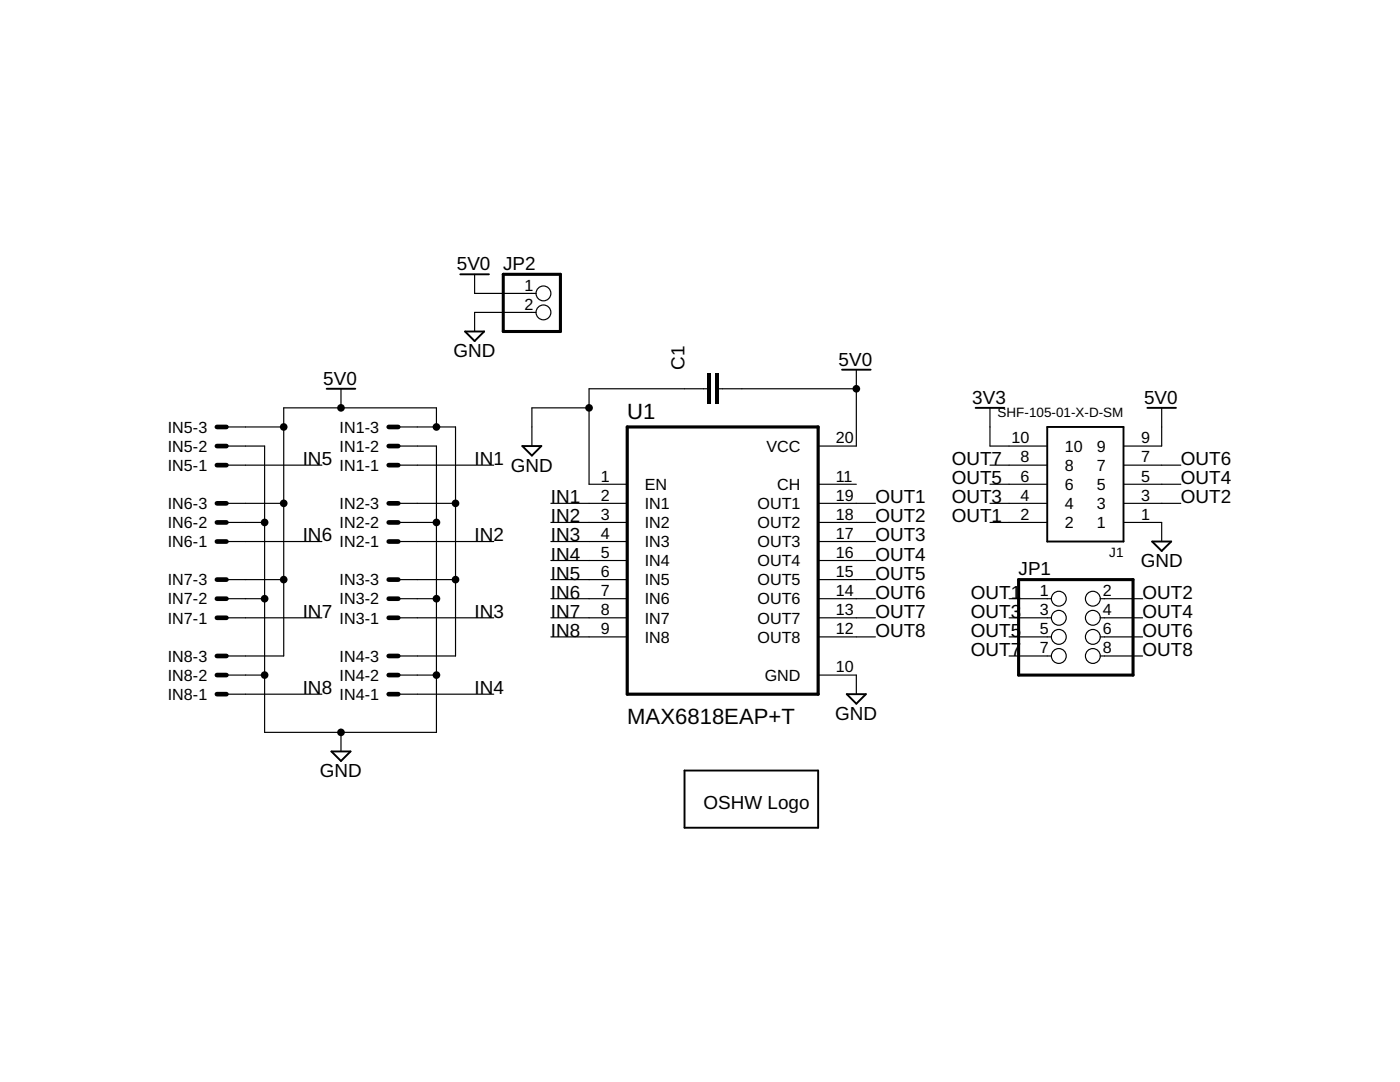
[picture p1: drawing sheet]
<svg xmlns="http://www.w3.org/2000/svg" width="279mm" height="216mm" viewBox="0 0 279 216" stroke-linecap="round" stroke-linejoin="round" font-family="sans-serif">
<path d="M125.2 85.2h38.1v53.3h-38.1z" fill="none" stroke="#000" stroke-width=".63"/>
<g fill="none" stroke="#000" stroke-width=".23">
<path d="M94.7 54.7v3.8h12.3M68.1 77.6v3.8M107 62.3h-12.3v3.8M141.2 77.6h-23.6v19h7.6M143.5 77.6h27.4M170.9 73.8v15.2h-7.6M45.2 89h7.6v57.1h34.3v-57.1h-7.6M45.2 92.8h19M45.2 85.2h11.4M79.5 92.8h19M79.5 85.2h11.4v45.7h-11.4M87.1 85.2v-3.8h-30.5v49.5h-11.4"/>
<path d="M117.6 81.4h-11.4v7.6M163.3 96.6h7.6M197.6 96.6h11.4M197.6 81.4v7.6h11.4M197.6 92.8h11.4M224.2 96.6h11.4M224.2 92.8h11.4M231.8 81.4v7.6h-7.6M45.2 100.4h11.4M45.2 104.2h7.6M45.2 108.1h19M45.2 115.7h11.4"/>
<path d="M45.2 119.5h7.6M79.5 100.4h11.4M79.5 104.2h7.6M79.5 108.1h19M79.5 115.7h11.4M79.5 119.5h7.6M109.9 100.4h15.3M109.9 104.2h15.3M109.9 108.1h15.3M109.9 111.8h15.3M109.9 115.7h15.3M109.9 119.5h15.3"/>
<path d="M163.3 100.4h11.4M163.3 104.2h11.4M163.3 108.1h11.4M163.3 111.8h11.4M163.3 115.7h11.4M163.3 119.5h11.4M197.6 100.4h11.4M197.6 104.2h11.4M201.4 119.5h8.4M219.6 119.5h8.4M224.2 100.4h11.4M224.2 104.2h7.6v3.9"/>
<path d="M45.2 123.3h19M45.2 134.7h7.6M45.2 138.5h19M79.5 123.3h19M79.5 134.7h7.6M79.5 138.5h19M109.9 123.3h15.3M109.9 127.1h15.3M163.3 123.3h11.4M163.3 127.1h11.4M163.3 134.7h7.6v3.8M201.4 123.3h8.4"/>
<path d="M201.4 127.1h8.4M201.4 130.9h8.4M219.6 123.3h8.4M219.6 127.1h8.4M219.6 130.9h8.4M68.1 146.1v3.8"/>
<circle cx="108.5" cy="58.5" r="1.48"/>
<circle cx="108.5" cy="62.3" r="1.48"/>
<circle cx="211.3" cy="119.5" r="1.48"/>
<circle cx="218.1" cy="119.5" r="1.48"/>
<circle cx="211.3" cy="127.1" r="1.48"/>
<circle cx="211.3" cy="130.9" r="1.48"/>
<circle cx="211.3" cy="123.3" r="1.48"/>
<circle cx="218.1" cy="130.9" r="1.48"/>
<circle cx="218.1" cy="123.3" r="1.48"/>
<circle cx="218.1" cy="127.1" r="1.48"/>
</g>
<path d="M91.9 54.7h5.7M65.2 77.6h5.7M92.8 66.1h3.8l-1.9 2zM168 73.8h5.8M104.2 89h3.8l-1.8 1.9zM194.7 81.4h5.7M209 85.2h15.2v22.9h-15.2zM229 81.4h5.7M229.9 108.1h3.8l-1.9 1.8zM169 138.5h3.8l-1.9 1.9zM66.1 149.9h3.9l-1.9 1.9zM136.6 153.8h26.7v11.4h-26.7z" fill="none" stroke="#000" stroke-width=".38"/>
<g fill="none" stroke="#000" stroke-width=".93">
<path d="M43.3 92.8h1.9M43.3 89h1.9M43.3 85.2h1.9M77.6 92.8h1.9M77.6 89h1.9M77.6 85.2h1.9M43.3 108.1h1.9M43.3 104.2h1.9M43.3 100.4h1.9M43.3 119.5h1.9M43.3 115.7h1.9M77.6 108.1h1.9"/>
<path d="M77.6 104.2h1.9M77.6 100.4h1.9M77.6 119.5h1.9M77.6 115.7h1.9M43.3 123.3h1.9M43.3 138.5h1.9M43.3 134.7h1.9M43.3 130.9h1.9M77.6 123.3h1.9M77.6 138.5h1.9M77.6 134.7h1.9M77.6 130.9h1.9"/>
</g>
<path d="M100.4 54.7h11.4v11.4h-11.4zM203.3 115.7h22.8v19h-22.8z" fill="none" stroke="#000" stroke-width=".61"/>
<g fill="#000">
<path d="M141.2 74.5h.7v6.1h-.7z" fill-rule="evenodd"/>
<path d="M142.7 74.5h.8v6.1h-.8z" fill-rule="evenodd"/>
<circle cx="170.9" cy="77.6" r=".76"/>
<circle cx="56.6" cy="85.2" r=".76"/>
<circle cx="68.1" cy="81.4" r=".76"/>
<circle cx="87.1" cy="85.2" r=".76"/>
<circle cx="117.6" cy="81.4" r=".76"/>
<circle cx="52.8" cy="104.2" r=".76"/>
<circle cx="52.8" cy="119.5" r=".76"/>
<circle cx="56.6" cy="100.4" r=".76"/>
<circle cx="56.6" cy="115.7" r=".76"/>
<circle cx="87.1" cy="104.2" r=".76"/>
<circle cx="87.1" cy="119.5" r=".76"/>
<circle cx="90.9" cy="115.7" r=".76"/>
<circle cx="90.9" cy="100.4" r=".76"/>
<circle cx="52.8" cy="134.7" r=".76"/>
<circle cx="87.1" cy="134.7" r=".76"/>
<circle cx="68.1" cy="146.1" r=".76"/>
</g>
<g fill="#000">
<path d="M141.2 74.5h.7v6.1h-.7zM141.2 74.5v6.1h.7v-6.1z"/>
<path d="M142.7 74.5h.8v6.1h-.8zM142.7 74.5v6.1h.8v-6.1z"/>
<path d="M170.1 77.6a.8 .8 0 0 1 1.6 0 .8 .8 0 0 1-1.6 0zM170.1 77.6a.8 .8 0 0 0 1.6 0 .8 .8 0 0 0-1.6 0z"/>
<path d="M55.9 85.2a.76 .76 0 0 1 1.5 0 .76 .76 0 0 1-1.5 0zM55.9 85.2a.76 .76 0 0 0 1.5 0 .76 .76 0 0 0-1.5 0z"/>
<path d="M67.3 81.4a.76 .76 0 0 1 1.5 0 .76 .76 0 0 1-1.5 0zM67.3 81.4a.76 .76 0 0 0 1.5 0 .76 .76 0 0 0-1.5 0z"/>
<path d="M86.3 85.2a.8 .8 0 0 1 1.6 0 .8 .8 0 0 1-1.6 0zM86.3 85.2a.8 .8 0 0 0 1.6 0 .8 .8 0 0 0-1.6 0z"/>
<path d="M116.8 81.4a.76 .76 0 0 1 1.5 0 .76 .76 0 0 1-1.5 0zM116.8 81.4a.76 .76 0 0 0 1.5 0 .76 .76 0 0 0-1.5 0z"/>
<path d="M52 104.2a.8 .8 0 0 1 1.6 0 .8 .8 0 0 1-1.6 0zM52 104.2a.8 .8 0 0 0 1.6 0 .8 .8 0 0 0-1.6 0z"/>
<path d="M52 119.5a.8 .8 0 0 1 1.6 0 .8 .8 0 0 1-1.6 0zM52 119.5a.8 .8 0 0 0 1.6 0 .8 .8 0 0 0-1.6 0z"/>
<path d="M55.9 100.4a.76 .76 0 0 1 1.5 0 .76 .76 0 0 1-1.5 0zM55.9 100.4a.76 .76 0 0 0 1.5 0 .76 .76 0 0 0-1.5 0z"/>
<path d="M55.9 115.7a.76 .76 0 0 1 1.5 0 .76 .76 0 0 1-1.5 0zM55.9 115.7a.76 .76 0 0 0 1.5 0 .76 .76 0 0 0-1.5 0z"/>
<path d="M86.3 104.2a.8 .8 0 0 1 1.6 0 .8 .8 0 0 1-1.6 0zM86.3 104.2a.8 .8 0 0 0 1.6 0 .8 .8 0 0 0-1.6 0z"/>
<path d="M86.3 119.5a.8 .8 0 0 1 1.6 0 .8 .8 0 0 1-1.6 0zM86.3 119.5a.8 .8 0 0 0 1.6 0 .8 .8 0 0 0-1.6 0z"/>
<path d="M90.1 100.4a.8 .8 0 0 1 1.6 0 .8 .8 0 0 1-1.6 0zM90.1 100.4a.8 .8 0 0 0 1.6 0 .8 .8 0 0 0-1.6 0z"/>
<path d="M90.1 115.7a.8 .8 0 0 1 1.6 0 .8 .8 0 0 1-1.6 0zM90.1 115.7a.8 .8 0 0 0 1.6 0 .8 .8 0 0 0-1.6 0z"/>
<path d="M52 134.7a.8 .8 0 0 1 1.6 0 .8 .8 0 0 1-1.6 0zM52 134.7a.8 .8 0 0 0 1.6 0 .8 .8 0 0 0-1.6 0z"/>
<path d="M86.3 134.7a.8 .8 0 0 1 1.6 0 .8 .8 0 0 1-1.6 0zM86.3 134.7a.8 .8 0 0 0 1.6 0 .8 .8 0 0 0-1.6 0z"/>
<path d="M67.3 146.1a.76 .76 0 0 1 1.5 0 .76 .76 0 0 1-1.5 0zM67.3 146.1a.76 .76 0 0 0 1.5 0 .76 .76 0 0 0-1.5 0z"/>
</g>
<g font-size="4.4">
<text x="125.2" y="83.7">U1</text>
<text x="125.2" y="144.5">MAX6818EAP+T</text>
</g>
<g font-size="3.8">
<text x="91.2" y="54">5V0 JP2</text>
<text x="90.5" y="71.3">GND</text>
<text x="64.5" y="76.8">5V0</text>
<text x="136.6" y="73.8" transform="rotate(-90 136.6 73.8)">C1</text>
<text x="167.4" y="73">5V0</text>
<text x="194" y="80.6">3V3</text>
<text x="228.3" y="80.6">5V0</text>
<text x="60.4" y="92.8">IN5</text>
<text x="94.7" y="92.8">IN1</text>
<text x="101.9" y="94.1">GND</text>
<text x="189.9" y="92.8">OUT7</text>
<text x="235.7" y="92.8">OUT6</text>
<text x="109.9" y="100.4">IN1</text>
<text x="174.7" y="100.4">OUT1</text>
<text x="189.9" y="100.4">OUT3</text>
<text x="189.9" y="96.6">OUT5</text>
<text x="235.7" y="100.4">OUT2</text>
<text x="235.7" y="96.6">OUT4</text>
<text x="109.9" y="104.2">IN2</text>
<text x="174.7" y="104.2">OUT2</text>
<text x="189.9" y="104.2">OUT1</text>
<text x="60.4" y="108">IN6</text>
<text x="94.7" y="108">IN2</text>
<text x="109.9" y="108">IN3</text>
<text x="109.9" y="111.9">IN4</text>
<text x="174.7" y="108">OUT3</text>
<text x="174.7" y="111.9">OUT4</text>
<text x="227.7" y="113.2">GND</text>
<text x="109.9" y="115.7">IN5</text>
<text x="109.9" y="119.5">IN6</text>
<text x="174.7" y="115.7">OUT5</text>
<text x="174.7" y="119.5">OUT6</text>
<text x="193.8" y="119.5">OUT1</text>
<text x="203.3" y="114.7">JP1</text>
<text x="228" y="119.5">OUT2</text>
<text x="60.4" y="123.3">IN7</text>
<text x="94.7" y="123.3">IN3</text>
<text x="109.9" y="123.3">IN7</text>
<text x="174.7" y="123.3">OUT7</text>
<text x="193.8" y="123.3">OUT3</text>
<text x="228" y="123.3">OUT4</text>
<text x="109.9" y="127.1">IN8</text>
<text x="174.7" y="127.1">OUT8</text>
<text x="193.8" y="127.1">OUT5</text>
<text x="193.8" y="130.9">OUT7</text>
<text x="228" y="127.1">OUT6</text>
<text x="228" y="130.9">OUT8</text>
<text x="60.4" y="138.5">IN8</text>
<text x="94.7" y="138.5">IN4</text>
<text x="166.7" y="143.7">GND</text>
<text x="63.9" y="155.1">GND</text>
<text x="140.4" y="161.4">OSHW Logo</text>
</g>
<g font-size="3.2">
<text x="104.6" y="58">1</text>
<text x="104.6" y="61.8">2</text>
<text x="33.5" y="86.3">IN5-3</text>
<text x="67.8" y="86.3">IN1-3</text>
<text x="166.8" y="88.5">20</text>
<text x="201.9" y="88.5">10</text>
<text x="227.7" y="88.5">9</text>
<text x="33.5" y="94">IN5-1</text>
<text x="33.5" y="90.1">IN5-2</text>
<text x="67.8" y="94">IN1-1</text>
<text x="67.8" y="90.1">IN1-2</text>
<text x="153" y="90.1">VCC</text>
<text x="203.7" y="92.3">8</text>
<text x="212.5" y="94">8</text>
<text x="212.5" y="90.1">10</text>
<text x="218.9" y="94">7</text>
<text x="218.9" y="90.1">9</text>
<text x="227.7" y="92.3">7</text>
<text x="33.5" y="101.6">IN6-3</text>
<text x="67.8" y="101.6">IN2-3</text>
<text x="119.9" y="96.1">1</text>
<text x="119.9" y="99.9">2</text>
<text x="128.7" y="97.8">EN</text>
<text x="128.7" y="101.6">IN1</text>
<text x="151.2" y="101.6">OUT1</text>
<text x="155.1" y="97.8">CH</text>
<text x="166.8" y="96.1">11</text>
<text x="166.8" y="99.9">19</text>
<text x="203.7" y="99.9">4</text>
<text x="203.7" y="96.1">6</text>
<text x="212.5" y="101.6">4</text>
<text x="212.5" y="97.8">6</text>
<text x="218.9" y="101.6">3</text>
<text x="218.9" y="97.8">5</text>
<text x="227.7" y="99.9">3</text>
<text x="227.7" y="96.1">5</text>
<text x="33.5" y="105.4">IN6-2</text>
<text x="67.8" y="105.4">IN2-2</text>
<text x="119.9" y="103.7">3</text>
<text x="119.9" y="107.5">4</text>
<text x="128.7" y="105.4">IN2</text>
<text x="151.2" y="105.4">OUT2</text>
<text x="166.8" y="103.7">18</text>
<text x="166.8" y="107.5">17</text>
<text x="203.7" y="103.7">2</text>
<text x="212.5" y="105.4">2</text>
<text x="218.9" y="105.4">1</text>
<text x="227.7" y="103.7">1</text>
<text x="33.5" y="109.2">IN6-1</text>
<text x="67.8" y="109.2">IN2-1</text>
<text x="119.9" y="111.3">5</text>
<text x="128.7" y="109.2">IN3</text>
<text x="128.7" y="113">IN4</text>
<text x="151.2" y="109.2">OUT3</text>
<text x="151.2" y="113">OUT4</text>
<text x="166.8" y="111.3">16</text>
<text x="33.5" y="116.8">IN7-3</text>
<text x="67.8" y="116.8">IN3-3</text>
<text x="119.9" y="115.1">6</text>
<text x="119.9" y="118.9">7</text>
<text x="128.7" y="116.8">IN5</text>
<text x="151.2" y="116.8">OUT5</text>
<text x="166.8" y="115.1">15</text>
<text x="166.8" y="118.9">14</text>
<text x="207.5" y="118.9">1</text>
<text x="220.1" y="118.9">2</text>
<text x="33.5" y="124.4">IN7-1</text>
<text x="33.5" y="120.6">IN7-2</text>
<text x="67.8" y="124.4">IN3-1</text>
<text x="67.8" y="120.6">IN3-2</text>
<text x="119.9" y="122.7">8</text>
<text x="128.7" y="120.6">IN6</text>
<text x="128.7" y="124.4">IN7</text>
<text x="151.2" y="120.6">OUT6</text>
<text x="151.2" y="124.4">OUT7</text>
<text x="166.8" y="122.7">13</text>
<text x="207.5" y="122.7">3</text>
<text x="220.1" y="122.7">4</text>
<text x="119.9" y="126.6">9</text>
<text x="128.7" y="128.2">IN8</text>
<text x="151.2" y="128.2">OUT8</text>
<text x="166.8" y="126.6">12</text>
<text x="207.5" y="126.6">5</text>
<text x="207.5" y="130.4">7</text>
<text x="220.1" y="126.6">6</text>
<text x="220.1" y="130.4">8</text>
<text x="33.5" y="135.8">IN8-2</text>
<text x="33.5" y="132">IN8-3</text>
<text x="67.8" y="135.8">IN4-2</text>
<text x="67.8" y="132">IN4-3</text>
<text x="152.6" y="135.8">GND</text>
<text x="166.8" y="134.2">10</text>
<text x="33.5" y="139.7">IN8-1</text>
<text x="67.8" y="139.7">IN4-1</text>
</g>
<g font-size="2.7">
<text x="199.1" y="83.3">SHF-105-01-X-D-SM</text>
<text x="221.4" y="111.1">J1</text>
</g>
</svg>
